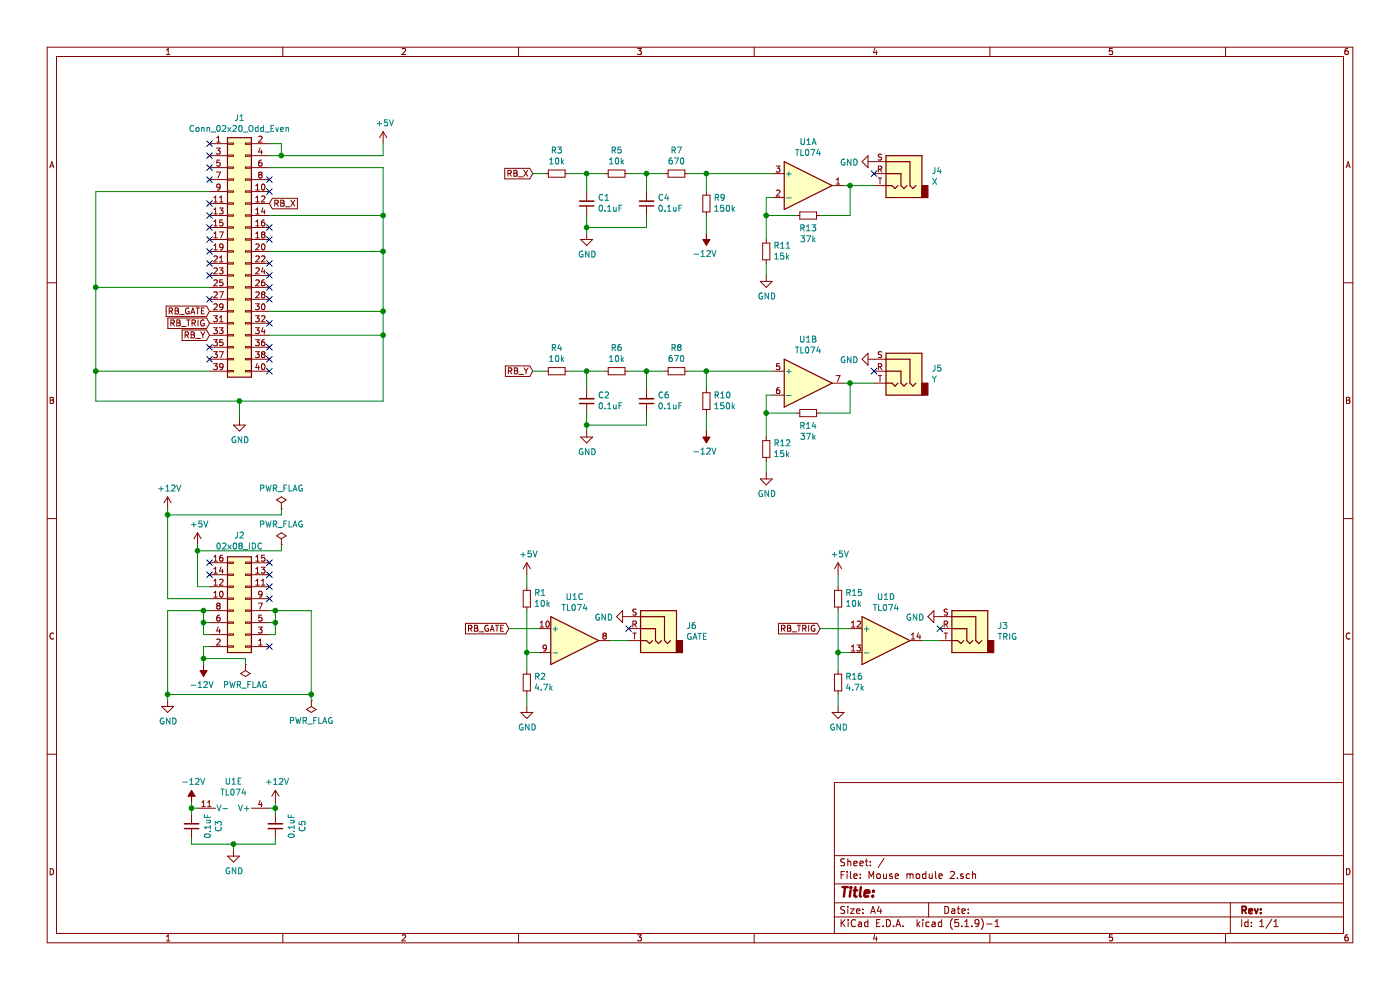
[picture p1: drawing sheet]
EESchema Schematic File Version 4
EELAYER 30 0
EELAYER END
$Descr A4 11693 8268
encoding utf-8
Sheet 1 1
Title ""
Date ""
Rev ""
Comp ""
Comment1 ""
Comment2 ""
Comment3 ""
Comment4 ""
$EndDescr
$Comp
L Device:C_Small C5
U 1 1
P 2300 6900
F 0 "C5" V 2071 6900 50  0000 C CNN
F 1 "0.1uF" V 2162 6900 50  0000 C CNN
F 2 "Capacitor_THT:C_Disc_D4.7mm_W2.5mm_P5.00mm" H 2300 6900 50  0001 C CNN
F 3 "~" H 2300 6900 50  0001 C CNN
	1    2300 6900
	-1   0    0    1   
$EndComp
$Comp
L power:GND #PWR013
U 1 1
P 1950 7100
F 0 "#PWR013" H 1950 6850 50  0001 C CNN
F 1 "GND" H 1955 6927 50  0000 C CNN
F 2 "" H 1950 7100 50  0001 C CNN
F 3 "" H 1950 7100 50  0001 C CNN
	1    1950 7100
	1    0    0    -1  
$EndComp
$Comp
L Device:C_Small C3
U 1 1
P 1600 6900
F 0 "C3" V 1371 6900 50  0000 C CNN
F 1 "0.1uF" V 1462 6900 50  0000 C CNN
F 2 "Capacitor_THT:C_Disc_D4.7mm_W2.5mm_P5.00mm" H 1600 6900 50  0001 C CNN
F 3 "~" H 1600 6900 50  0001 C CNN
	1    1600 6900
	-1   0    0    1   
$EndComp
Wire Wire Line
	1600 6800 1600 6750
Wire Wire Line
	1600 6750 1650 6750
Wire Wire Line
	1600 6700 1600 6750
Connection ~ 1600 6750
Wire Wire Line
	2300 6800 2300 6750
Wire Wire Line
	2300 6750 2250 6750
Wire Wire Line
	2300 6750 2300 6700
Connection ~ 2300 6750
Wire Wire Line
	2300 7050 2300 7000
Wire Wire Line
	1600 7000 1600 7050
$Comp
L power:-12V #PWR08
U 1 1
P 1600 6700
F 0 "#PWR08" H 1600 6800 50  0001 C CNN
F 1 "-12V" H 1615 6873 50  0000 C CNN
F 2 "" H 1600 6700 50  0001 C CNN
F 3 "" H 1600 6700 50  0001 C CNN
	1    1600 6700
	1    0    0    -1  
$EndComp
$Comp
L power:+12V #PWR014
U 1 1
P 2300 6700
F 0 "#PWR014" H 2300 6550 50  0001 C CNN
F 1 "+12V" H 2315 6873 50  0000 C CNN
F 2 "" H 2300 6700 50  0001 C CNN
F 3 "" H 2300 6700 50  0001 C CNN
	1    2300 6700
	1    0    0    -1  
$EndComp
$Comp
L Connector_Generic:Conn_02x08_Odd_Even J2
U 1 1
P 2050 5100
F 0 "J2" H 2100 4475 50  0000 C CNN
F 1 "02x08_IDC" H 2100 4566 50  0000 C CNN
F 2 "Connector_IDC:IDC-Header_2x08_P2.54mm_Vertical" H 2050 5100 50  0001 C CNN
F 3 "~" H 2050 5100 50  0001 C CNN
	1    2050 5100
	-1   0    0    1   
$EndComp
$Comp
L power:-12V #PWR010
U 1 1
P 1700 5550
F 0 "#PWR010" H 1700 5650 50  0001 C CNN
F 1 "-12V" H 1715 5723 50  0000 C CNN
F 2 "" H 1700 5550 50  0001 C CNN
F 3 "" H 1700 5550 50  0001 C CNN
	1    1700 5550
	-1   0    0    1   
$EndComp
Wire Wire Line
	1750 5400 1700 5400
Wire Wire Line
	1700 5400 1700 5500
Wire Wire Line
	2250 5100 2300 5100
Wire Wire Line
	2300 5100 2300 5200
Wire Wire Line
	2300 5300 2250 5300
Wire Wire Line
	2250 5200 2300 5200
Connection ~ 2300 5200
Wire Wire Line
	2300 5200 2300 5300
Wire Wire Line
	1750 5100 1700 5100
Wire Wire Line
	1700 5100 1700 5200
Wire Wire Line
	1700 5300 1750 5300
Wire Wire Line
	1750 5200 1700 5200
Connection ~ 1700 5200
Wire Wire Line
	1700 5200 1700 5300
Wire Wire Line
	1700 5550 1700 5500
Connection ~ 1700 5500
Wire Wire Line
	1700 5500 2050 5500
$Comp
L power:GND #PWR07
U 1 1
P 1400 5850
F 0 "#PWR07" H 1400 5600 50  0001 C CNN
F 1 "GND" H 1405 5677 50  0000 C CNN
F 2 "" H 1400 5850 50  0001 C CNN
F 3 "" H 1400 5850 50  0001 C CNN
	1    1400 5850
	1    0    0    -1  
$EndComp
$Comp
L power:+12V #PWR06
U 1 1
P 1400 4250
F 0 "#PWR06" H 1400 4100 50  0001 C CNN
F 1 "+12V" H 1415 4423 50  0000 C CNN
F 2 "" H 1400 4250 50  0001 C CNN
F 3 "" H 1400 4250 50  0001 C CNN
	1    1400 4250
	1    0    0    -1  
$EndComp
NoConn ~ 1750 4700
NoConn ~ 1750 4800
NoConn ~ 2250 4700
NoConn ~ 2250 4800
$Comp
L power:+5V #PWR09
U 1 1
P 1650 4550
F 0 "#PWR09" H 1650 4400 50  0001 C CNN
F 1 "+5V" H 1665 4723 50  0000 C CNN
F 2 "" H 1650 4550 50  0001 C CNN
F 3 "" H 1650 4550 50  0001 C CNN
	1    1650 4550
	1    0    0    -1  
$EndComp
Wire Wire Line
	2350 4600 1650 4600
Wire Wire Line
	1650 4600 1650 4900
Wire Wire Line
	1650 4900 1750 4900
Wire Wire Line
	1650 4550 1650 4600
Connection ~ 1650 4600
$Comp
L power:PWR_FLAG #FLG03
U 1 1
P 2350 4550
F 0 "#FLG03" H 2350 4625 50  0001 C CNN
F 1 "PWR_FLAG" H 2350 4723 50  0000 C CNN
F 2 "" H 2350 4550 50  0001 C CNN
F 3 "~" H 2350 4550 50  0001 C CNN
	1    2350 4550
	1    0    0    -1  
$EndComp
Wire Wire Line
	2350 4550 2350 4600
$Comp
L power:PWR_FLAG #FLG04
U 1 1
P 2350 4250
F 0 "#FLG04" H 2350 4325 50  0001 C CNN
F 1 "PWR_FLAG" H 2350 4423 50  0000 C CNN
F 2 "" H 2350 4250 50  0001 C CNN
F 3 "~" H 2350 4250 50  0001 C CNN
	1    2350 4250
	1    0    0    -1  
$EndComp
$Comp
L power:PWR_FLAG #FLG05
U 1 1
P 2600 5850
F 0 "#FLG05" H 2600 5925 50  0001 C CNN
F 1 "PWR_FLAG" H 2600 6023 50  0000 C CNN
F 2 "" H 2600 5850 50  0001 C CNN
F 3 "~" H 2600 5850 50  0001 C CNN
	1    2600 5850
	-1   0    0    1   
$EndComp
$Comp
L power:PWR_FLAG #FLG02
U 1 1
P 2050 5550
F 0 "#FLG02" H 2050 5625 50  0001 C CNN
F 1 "PWR_FLAG" H 2050 5723 50  0000 C CNN
F 2 "" H 2050 5550 50  0001 C CNN
F 3 "~" H 2050 5550 50  0001 C CNN
	1    2050 5550
	-1   0    0    1   
$EndComp
Wire Wire Line
	2050 5550 2050 5500
Wire Wire Line
	1400 5000 1400 4300
Wire Wire Line
	1400 4300 2350 4300
Wire Wire Line
	1400 5000 1750 5000
Wire Wire Line
	1400 5100 1400 5800
Wire Wire Line
	1400 5800 2600 5800
Wire Wire Line
	2600 5800 2600 5100
Wire Wire Line
	1400 4250 1400 4300
Connection ~ 1400 4300
Wire Wire Line
	2350 4250 2350 4300
Wire Wire Line
	1400 5100 1700 5100
Connection ~ 1700 5100
Wire Wire Line
	2600 5100 2300 5100
Connection ~ 2300 5100
Wire Wire Line
	2600 5850 2600 5800
Connection ~ 2600 5800
Wire Wire Line
	1400 5850 1400 5800
Connection ~ 1400 5800
NoConn ~ 2250 1500
NoConn ~ 2250 1600
NoConn ~ 2250 2200
NoConn ~ 2250 2500
NoConn ~ 2250 2700
NoConn ~ 2250 2900
NoConn ~ 2250 3000
NoConn ~ 2250 3100
NoConn ~ 1750 2900
NoConn ~ 1750 2500
NoConn ~ 1750 2200
NoConn ~ 1750 1900
NoConn ~ 1750 1800
NoConn ~ 1750 1700
NoConn ~ 1750 1500
NoConn ~ 1750 1400
NoConn ~ 1750 1300
Text GLabel 1750 2600 0    50   Input ~ 0
RB_GATE
Text GLabel 1750 2700 0    50   Input ~ 0
RB_TRIG
$Comp
L power:GND #PWR012
U 1 1
P 4900 1950
F 0 "#PWR012" H 4900 1700 50  0001 C CNN
F 1 "GND" H 4905 1777 50  0000 C CNN
F 2 "" H 4900 1950 50  0001 C CNN
F 3 "" H 4900 1950 50  0001 C CNN
	1    4900 1950
	1    0    0    -1  
$EndComp
Wire Wire Line
	3200 2800 3200 3350
Connection ~ 3200 2800
Wire Wire Line
	2250 2800 3200 2800
Wire Wire Line
	3200 2600 3200 2800
Connection ~ 3200 2600
Wire Wire Line
	2250 2600 3200 2600
Wire Wire Line
	3200 2100 3200 2600
Connection ~ 3200 2100
Wire Wire Line
	2250 2100 3200 2100
Wire Wire Line
	3200 1800 3200 2100
Wire Wire Line
	3200 1800 3200 1400
Connection ~ 3200 1800
Wire Wire Line
	2250 1800 3200 1800
Wire Wire Line
	2250 1400 3200 1400
Wire Wire Line
	2000 3350 2000 3500
Connection ~ 2000 3350
Wire Wire Line
	800  3350 2000 3350
Wire Wire Line
	3200 1200 3200 1300
Wire Wire Line
	800  1600 1750 1600
Wire Wire Line
	800  1600 800  2400
Connection ~ 800  2400
Wire Wire Line
	800  2400 1750 2400
Wire Wire Line
	800  3100 800  3350
Wire Wire Line
	800  2400 800  3100
Connection ~ 800  3100
Wire Wire Line
	800  3100 1750 3100
$Comp
L power:GND #PWR03
U 1 1
P 2000 3500
F 0 "#PWR03" H 2000 3250 50  0001 C CNN
F 1 "GND" H 2005 3327 50  0000 C CNN
F 2 "" H 2000 3500 50  0001 C CNN
F 3 "" H 2000 3500 50  0001 C CNN
	1    2000 3500
	1    0    0    -1  
$EndComp
$Comp
L power:+5V #PWR05
U 1 1
P 3200 1200
F 0 "#PWR05" H 3200 1050 50  0001 C CNN
F 1 "+5V" H 3215 1373 50  0000 C CNN
F 2 "" H 3200 1200 50  0001 C CNN
F 3 "" H 3200 1200 50  0001 C CNN
	1    3200 1200
	1    0    0    -1  
$EndComp
$Comp
L Connector_Generic:Conn_02x20_Odd_Even J1
U 1 1
P 1950 2100
F 0 "J1" H 2000 3217 50  0000 C CNN
F 1 "Conn_02x20_Odd_Even" H 2000 3126 50  0000 C CNN
F 2 "Connector_PinSocket_2.54mm:PinSocket_2x20_P2.54mm_Vertical" H 1950 2100 50  0001 C CNN
F 3 "~" H 1950 2100 50  0001 C CNN
	1    1950 2100
	1    0    0    -1  
$EndComp
Wire Wire Line
	1600 7050 1950 7050
Wire Wire Line
	1950 7100 1950 7050
Connection ~ 1950 7050
Wire Wire Line
	1950 7050 2300 7050
NoConn ~ 2250 2300
NoConn ~ 2250 2400
NoConn ~ 2250 1900
NoConn ~ 2250 2000
$Comp
L Connector:AudioJack3 J4
U 1 1
P 7500 1450
F 0 "J4" H 7220 1475 50  0000 R CNN
F 1 "X" H 7220 1384 50  0000 R CNN
F 2 "SJ1-3533:CUI_SJ1-3533" H 7500 1450 50  0001 C CNN
F 3 "~" H 7500 1450 50  0001 C CNN
	1    7500 1450
	-1   0    0    -1  
$EndComp
NoConn ~ 7300 1450
$Comp
L power:GND #PWR018
U 1 1
P 7300 1350
F 0 "#PWR018" H 7300 1100 50  0001 C CNN
F 1 "GND" V 7305 1222 50  0000 R CNN
F 2 "" H 7300 1350 50  0001 C CNN
F 3 "" H 7300 1350 50  0001 C CNN
	1    7300 1350
	0    1    1    0   
$EndComp
$Comp
L Connector:AudioJack3 J5
U 1 1
P 7500 3100
F 0 "J5" H 7220 3125 50  0000 R CNN
F 1 "Y" H 7220 3034 50  0000 R CNN
F 2 "SJ1-3533:CUI_SJ1-3533" H 7500 3100 50  0001 C CNN
F 3 "~" H 7500 3100 50  0001 C CNN
	1    7500 3100
	-1   0    0    -1  
$EndComp
NoConn ~ 7300 3100
$Comp
L power:GND #PWR019
U 1 1
P 7300 3000
F 0 "#PWR019" H 7300 2750 50  0001 C CNN
F 1 "GND" V 7305 2872 50  0000 R CNN
F 2 "" H 7300 3000 50  0001 C CNN
F 3 "" H 7300 3000 50  0001 C CNN
	1    7300 3000
	0    1    1    0   
$EndComp
$Comp
L Connector:AudioJack3 J6
U 1 1
P 5450 5250
F 0 "J6" H 5170 5275 50  0000 R CNN
F 1 "GATE" H 5170 5184 50  0000 R CNN
F 2 "SJ1-3533:CUI_SJ1-3533" H 5450 5250 50  0001 C CNN
F 3 "~" H 5450 5250 50  0001 C CNN
	1    5450 5250
	-1   0    0    -1  
$EndComp
NoConn ~ 5250 5250
$Comp
L power:GND #PWR020
U 1 1
P 5250 5150
F 0 "#PWR020" H 5250 4900 50  0001 C CNN
F 1 "GND" V 5255 5022 50  0000 R CNN
F 2 "" H 5250 5150 50  0001 C CNN
F 3 "" H 5250 5150 50  0001 C CNN
	1    5250 5150
	0    1    1    0   
$EndComp
NoConn ~ 1750 1200
NoConn ~ 2250 5000
NoConn ~ 2250 5400
NoConn ~ 2250 4900
NoConn ~ 1750 2000
Wire Wire Line
	2250 1300 2350 1300
Wire Wire Line
	2000 3350 3200 3350
Wire Wire Line
	2250 1200 2350 1200
Wire Wire Line
	2350 1200 2350 1300
Connection ~ 2350 1300
Wire Wire Line
	2350 1300 3200 1300
NoConn ~ 1750 2100
NoConn ~ 1750 2300
Text GLabel 2250 1700 2    50   Input ~ 0
RB_X
Text GLabel 1750 2800 0    50   Input ~ 0
RB_Y
Text GLabel 4450 1450 0    50   Input ~ 0
RB_X
$Comp
L Device:R_Small R3
U 1 1
P 4650 1450
F 0 "R3" V 4454 1450 50  0000 C CNN
F 1 "10k" V 4545 1450 50  0000 C CNN
F 2 "Resistor_THT:R_Axial_DIN0207_L6.3mm_D2.5mm_P10.16mm_Horizontal" H 4650 1450 50  0001 C CNN
F 3 "~" H 4650 1450 50  0001 C CNN
	1    4650 1450
	0    1    1    0   
$EndComp
$Comp
L Device:R_Small R5
U 1 1
P 5150 1450
F 0 "R5" V 4954 1450 50  0000 C CNN
F 1 "10k" V 5045 1450 50  0000 C CNN
F 2 "Resistor_THT:R_Axial_DIN0207_L6.3mm_D2.5mm_P10.16mm_Horizontal" H 5150 1450 50  0001 C CNN
F 3 "~" H 5150 1450 50  0001 C CNN
	1    5150 1450
	0    1    1    0   
$EndComp
$Comp
L Device:R_Small R7
U 1 1
P 5650 1450
F 0 "R7" V 5454 1450 50  0000 C CNN
F 1 "670" V 5545 1450 50  0000 C CNN
F 2 "Resistor_THT:R_Axial_DIN0207_L6.3mm_D2.5mm_P10.16mm_Horizontal" H 5650 1450 50  0001 C CNN
F 3 "~" H 5650 1450 50  0001 C CNN
	1    5650 1450
	0    1    1    0   
$EndComp
Wire Wire Line
	4550 1450 4450 1450
Wire Wire Line
	4750 1450 4900 1450
Wire Wire Line
	5250 1450 5400 1450
$Comp
L Device:C_Small C1
U 1 1
P 4900 1700
F 0 "C1" H 4808 1654 50  0000 R CNN
F 1 "0.1uF" H 4808 1745 50  0000 R CNN
F 2 "Capacitor_THT:C_Disc_D4.7mm_W2.5mm_P5.00mm" H 4900 1700 50  0001 C CNN
F 3 "~" H 4900 1700 50  0001 C CNN
	1    4900 1700
	-1   0    0    1   
$EndComp
Wire Wire Line
	4900 1600 4900 1450
Connection ~ 4900 1450
Wire Wire Line
	4900 1450 5050 1450
$Comp
L Device:C_Small C4
U 1 1
P 5400 1700
F 0 "C4" H 5308 1654 50  0000 R CNN
F 1 "0.1uF" H 5308 1745 50  0000 R CNN
F 2 "Capacitor_THT:C_Disc_D4.7mm_W2.5mm_P5.00mm" H 5400 1700 50  0001 C CNN
F 3 "~" H 5400 1700 50  0001 C CNN
	1    5400 1700
	-1   0    0    1   
$EndComp
Wire Wire Line
	5400 1600 5400 1450
Connection ~ 5400 1450
Wire Wire Line
	5400 1450 5550 1450
Wire Wire Line
	4900 1950 4900 1900
Wire Wire Line
	5400 1800 5400 1900
Wire Wire Line
	5400 1900 4900 1900
Connection ~ 4900 1900
Wire Wire Line
	4900 1900 4900 1800
$Comp
L Amplifier_Operational:TL074 U1
U 1 1
P 6750 1550
F 0 "U1" H 6750 1917 50  0000 C CNN
F 1 "TL074" H 6750 1826 50  0000 C CNN
F 2 "" H 6700 1650 50  0001 C CNN
F 3 "http://www.ti.com/lit/ds/symlink/tl071.pdf" H 6800 1750 50  0001 C CNN
	1    6750 1550
	1    0    0    -1  
$EndComp
$Comp
L Device:R_Small R13
U 1 1
P 6750 1800
F 0 "R13" V 6854 1800 50  0000 C CNN
F 1 "37k" V 6945 1800 50  0000 C CNN
F 2 "Resistor_THT:R_Axial_DIN0207_L6.3mm_D2.5mm_P10.16mm_Horizontal" H 6750 1800 50  0001 C CNN
F 3 "~" H 6750 1800 50  0001 C CNN
	1    6750 1800
	0    1    1    0   
$EndComp
Wire Wire Line
	6650 1800 6400 1800
Wire Wire Line
	6400 1800 6400 1650
Wire Wire Line
	6400 1650 6450 1650
Wire Wire Line
	6850 1800 7100 1800
Wire Wire Line
	7100 1800 7100 1550
Wire Wire Line
	7100 1550 7050 1550
$Comp
L Device:R_Small R11
U 1 1
P 6400 2100
F 0 "R11" H 6341 2054 50  0000 R CNN
F 1 "15k" H 6341 2145 50  0000 R CNN
F 2 "Resistor_THT:R_Axial_DIN0207_L6.3mm_D2.5mm_P10.16mm_Horizontal" H 6400 2100 50  0001 C CNN
F 3 "~" H 6400 2100 50  0001 C CNN
	1    6400 2100
	-1   0    0    1   
$EndComp
Wire Wire Line
	6400 2000 6400 1800
Connection ~ 6400 1800
$Comp
L power:GND #PWR016
U 1 1
P 6400 2300
F 0 "#PWR016" H 6400 2050 50  0001 C CNN
F 1 "GND" H 6405 2127 50  0000 C CNN
F 2 "" H 6400 2300 50  0001 C CNN
F 3 "" H 6400 2300 50  0001 C CNN
	1    6400 2300
	1    0    0    -1  
$EndComp
Wire Wire Line
	6400 2300 6400 2200
$Comp
L Device:R_Small R9
U 1 1
P 5900 1700
F 0 "R9" H 5841 1654 50  0000 R CNN
F 1 "150k" H 5841 1745 50  0000 R CNN
F 2 "Resistor_THT:R_Axial_DIN0207_L6.3mm_D2.5mm_P10.16mm_Horizontal" H 5900 1700 50  0001 C CNN
F 3 "~" H 5900 1700 50  0001 C CNN
	1    5900 1700
	-1   0    0    1   
$EndComp
Wire Wire Line
	5900 1600 5900 1450
Wire Wire Line
	5900 1450 5750 1450
$Comp
L power:-12V #PWR04
U 1 1
P 5900 1950
F 0 "#PWR04" H 5900 2050 50  0001 C CNN
F 1 "-12V" H 5915 2123 50  0000 C CNN
F 2 "" H 5900 1950 50  0001 C CNN
F 3 "" H 5900 1950 50  0001 C CNN
	1    5900 1950
	-1   0    0    1   
$EndComp
Wire Wire Line
	5900 1950 5900 1800
Wire Wire Line
	5900 1450 6450 1450
Connection ~ 5900 1450
NoConn ~ 1750 3000
$Comp
L power:+5V #PWR011
U 1 1
P 4400 4800
F 0 "#PWR011" H 4400 4650 50  0001 C CNN
F 1 "+5V" H 4415 4973 50  0000 C CNN
F 2 "" H 4400 4800 50  0001 C CNN
F 3 "" H 4400 4800 50  0001 C CNN
	1    4400 4800
	1    0    0    -1  
$EndComp
Connection ~ 7100 1550
$Comp
L Amplifier_Operational:TL074 U1
U 2 1
P 6750 3200
F 0 "U1" H 6750 3567 50  0000 C CNN
F 1 "TL074" H 6750 3476 50  0000 C CNN
F 2 "" H 6700 3300 50  0001 C CNN
F 3 "http://www.ti.com/lit/ds/symlink/tl071.pdf" H 6800 3400 50  0001 C CNN
	2    6750 3200
	1    0    0    -1  
$EndComp
$Comp
L Amplifier_Operational:TL074 U1
U 3 1
P 4800 5350
F 0 "U1" H 4800 5717 50  0000 C CNN
F 1 "TL074" H 4800 5626 50  0000 C CNN
F 2 "" H 4750 5450 50  0001 C CNN
F 3 "http://www.ti.com/lit/ds/symlink/tl071.pdf" H 4850 5550 50  0001 C CNN
	3    4800 5350
	1    0    0    -1  
$EndComp
$Comp
L Amplifier_Operational:TL074 U1
U 4 1
P 7400 5350
F 0 "U1" H 7400 5717 50  0000 C CNN
F 1 "TL074" H 7400 5626 50  0000 C CNN
F 2 "" H 7350 5450 50  0001 C CNN
F 3 "http://www.ti.com/lit/ds/symlink/tl071.pdf" H 7450 5550 50  0001 C CNN
	4    7400 5350
	1    0    0    -1  
$EndComp
$Comp
L Amplifier_Operational:TL074 U1
U 5 1
P 1950 6850
F 0 "U1" V 1625 6850 50  0000 C CNN
F 1 "TL074" V 1716 6850 50  0000 C CNN
F 2 "" H 1900 6950 50  0001 C CNN
F 3 "http://www.ti.com/lit/ds/symlink/tl071.pdf" H 2000 7050 50  0001 C CNN
	5    1950 6850
	0    1    1    0   
$EndComp
$Comp
L power:GND #PWR02
U 1 1
P 4900 3600
F 0 "#PWR02" H 4900 3350 50  0001 C CNN
F 1 "GND" H 4905 3427 50  0000 C CNN
F 2 "" H 4900 3600 50  0001 C CNN
F 3 "" H 4900 3600 50  0001 C CNN
	1    4900 3600
	1    0    0    -1  
$EndComp
$Comp
L Device:R_Small R4
U 1 1
P 4650 3100
F 0 "R4" V 4454 3100 50  0000 C CNN
F 1 "10k" V 4545 3100 50  0000 C CNN
F 2 "Resistor_THT:R_Axial_DIN0207_L6.3mm_D2.5mm_P10.16mm_Horizontal" H 4650 3100 50  0001 C CNN
F 3 "~" H 4650 3100 50  0001 C CNN
	1    4650 3100
	0    1    1    0   
$EndComp
$Comp
L Device:R_Small R6
U 1 1
P 5150 3100
F 0 "R6" V 4954 3100 50  0000 C CNN
F 1 "10k" V 5045 3100 50  0000 C CNN
F 2 "Resistor_THT:R_Axial_DIN0207_L6.3mm_D2.5mm_P10.16mm_Horizontal" H 5150 3100 50  0001 C CNN
F 3 "~" H 5150 3100 50  0001 C CNN
	1    5150 3100
	0    1    1    0   
$EndComp
$Comp
L Device:R_Small R8
U 1 1
P 5650 3100
F 0 "R8" V 5454 3100 50  0000 C CNN
F 1 "670" V 5545 3100 50  0000 C CNN
F 2 "Resistor_THT:R_Axial_DIN0207_L6.3mm_D2.5mm_P10.16mm_Horizontal" H 5650 3100 50  0001 C CNN
F 3 "~" H 5650 3100 50  0001 C CNN
	1    5650 3100
	0    1    1    0   
$EndComp
Wire Wire Line
	4550 3100 4450 3100
Wire Wire Line
	4750 3100 4900 3100
Wire Wire Line
	5250 3100 5400 3100
$Comp
L Device:C_Small C2
U 1 1
P 4900 3350
F 0 "C2" H 4808 3304 50  0000 R CNN
F 1 "0.1uF" H 4808 3395 50  0000 R CNN
F 2 "Capacitor_THT:C_Disc_D4.7mm_W2.5mm_P5.00mm" H 4900 3350 50  0001 C CNN
F 3 "~" H 4900 3350 50  0001 C CNN
	1    4900 3350
	-1   0    0    1   
$EndComp
Wire Wire Line
	4900 3250 4900 3100
Connection ~ 4900 3100
Wire Wire Line
	4900 3100 5050 3100
$Comp
L Device:C_Small C6
U 1 1
P 5400 3350
F 0 "C6" H 5308 3304 50  0000 R CNN
F 1 "0.1uF" H 5308 3395 50  0000 R CNN
F 2 "Capacitor_THT:C_Disc_D4.7mm_W2.5mm_P5.00mm" H 5400 3350 50  0001 C CNN
F 3 "~" H 5400 3350 50  0001 C CNN
	1    5400 3350
	-1   0    0    1   
$EndComp
Wire Wire Line
	5400 3250 5400 3100
Connection ~ 5400 3100
Wire Wire Line
	5400 3100 5550 3100
Wire Wire Line
	4900 3600 4900 3550
Wire Wire Line
	5400 3450 5400 3550
Wire Wire Line
	5400 3550 4900 3550
Connection ~ 4900 3550
Wire Wire Line
	4900 3550 4900 3450
$Comp
L Device:R_Small R14
U 1 1
P 6750 3450
F 0 "R14" V 6854 3450 50  0000 C CNN
F 1 "37k" V 6945 3450 50  0000 C CNN
F 2 "Resistor_THT:R_Axial_DIN0207_L6.3mm_D2.5mm_P10.16mm_Horizontal" H 6750 3450 50  0001 C CNN
F 3 "~" H 6750 3450 50  0001 C CNN
	1    6750 3450
	0    1    1    0   
$EndComp
Wire Wire Line
	6650 3450 6400 3450
Wire Wire Line
	6400 3450 6400 3300
Wire Wire Line
	6400 3300 6450 3300
Wire Wire Line
	6850 3450 7100 3450
Wire Wire Line
	7100 3450 7100 3200
Wire Wire Line
	7100 3200 7050 3200
$Comp
L Device:R_Small R12
U 1 1
P 6400 3750
F 0 "R12" H 6341 3704 50  0000 R CNN
F 1 "15k" H 6341 3795 50  0000 R CNN
F 2 "Resistor_THT:R_Axial_DIN0207_L6.3mm_D2.5mm_P10.16mm_Horizontal" H 6400 3750 50  0001 C CNN
F 3 "~" H 6400 3750 50  0001 C CNN
	1    6400 3750
	-1   0    0    1   
$EndComp
Wire Wire Line
	6400 3650 6400 3450
Connection ~ 6400 3450
$Comp
L power:GND #PWR017
U 1 1
P 6400 3950
F 0 "#PWR017" H 6400 3700 50  0001 C CNN
F 1 "GND" H 6405 3777 50  0000 C CNN
F 2 "" H 6400 3950 50  0001 C CNN
F 3 "" H 6400 3950 50  0001 C CNN
	1    6400 3950
	1    0    0    -1  
$EndComp
Wire Wire Line
	6400 3950 6400 3850
$Comp
L Device:R_Small R10
U 1 1
P 5900 3350
F 0 "R10" H 5841 3304 50  0000 R CNN
F 1 "150k" H 5841 3395 50  0000 R CNN
F 2 "Resistor_THT:R_Axial_DIN0207_L6.3mm_D2.5mm_P10.16mm_Horizontal" H 5900 3350 50  0001 C CNN
F 3 "~" H 5900 3350 50  0001 C CNN
	1    5900 3350
	-1   0    0    1   
$EndComp
Wire Wire Line
	5900 3250 5900 3100
Wire Wire Line
	5900 3100 5750 3100
$Comp
L power:-12V #PWR015
U 1 1
P 5900 3600
F 0 "#PWR015" H 5900 3700 50  0001 C CNN
F 1 "-12V" H 5915 3773 50  0000 C CNN
F 2 "" H 5900 3600 50  0001 C CNN
F 3 "" H 5900 3600 50  0001 C CNN
	1    5900 3600
	-1   0    0    1   
$EndComp
Wire Wire Line
	5900 3600 5900 3450
Wire Wire Line
	5900 3100 6450 3100
Connection ~ 5900 3100
Connection ~ 7100 3200
Text GLabel 4450 3100 0    50   Input ~ 0
RB_Y
$Comp
L Device:R_Small R1
U 1 1
P 4400 5000
F 0 "R1" H 4341 4954 50  0000 R CNN
F 1 "10k" H 4341 5045 50  0000 R CNN
F 2 "Resistor_THT:R_Axial_DIN0207_L6.3mm_D2.5mm_P10.16mm_Horizontal" H 4400 5000 50  0001 C CNN
F 3 "~" H 4400 5000 50  0001 C CNN
	1    4400 5000
	-1   0    0    1   
$EndComp
Wire Wire Line
	4400 5100 4400 5450
Wire Wire Line
	4400 5450 4500 5450
$Comp
L Device:R_Small R2
U 1 1
P 4400 5700
F 0 "R2" H 4341 5654 50  0000 R CNN
F 1 "4.7k" H 4341 5745 50  0000 R CNN
F 2 "Resistor_THT:R_Axial_DIN0207_L6.3mm_D2.5mm_P10.16mm_Horizontal" H 4400 5700 50  0001 C CNN
F 3 "~" H 4400 5700 50  0001 C CNN
	1    4400 5700
	-1   0    0    1   
$EndComp
Wire Wire Line
	4400 5600 4400 5450
Connection ~ 4400 5450
Wire Wire Line
	4400 4800 4400 4900
Wire Wire Line
	4500 5250 4250 5250
$Comp
L power:GND #PWR01
U 1 1
P 4400 5900
F 0 "#PWR01" H 4400 5650 50  0001 C CNN
F 1 "GND" H 4405 5727 50  0000 C CNN
F 2 "" H 4400 5900 50  0001 C CNN
F 3 "" H 4400 5900 50  0001 C CNN
	1    4400 5900
	1    0    0    -1  
$EndComp
Wire Wire Line
	4400 5900 4400 5800
Text GLabel 4250 5250 0    50   Input ~ 0
RB_GATE
$Comp
L power:+5V #PWR021
U 1 1
P 7000 4800
F 0 "#PWR021" H 7000 4650 50  0001 C CNN
F 1 "+5V" H 7015 4973 50  0000 C CNN
F 2 "" H 7000 4800 50  0001 C CNN
F 3 "" H 7000 4800 50  0001 C CNN
	1    7000 4800
	1    0    0    -1  
$EndComp
$Comp
L Device:R_Small R15
U 1 1
P 7000 5000
F 0 "R15" H 6941 4954 50  0000 R CNN
F 1 "10k" H 6941 5045 50  0000 R CNN
F 2 "Resistor_THT:R_Axial_DIN0207_L6.3mm_D2.5mm_P10.16mm_Horizontal" H 7000 5000 50  0001 C CNN
F 3 "~" H 7000 5000 50  0001 C CNN
	1    7000 5000
	-1   0    0    1   
$EndComp
Wire Wire Line
	7000 5100 7000 5450
Wire Wire Line
	7000 5450 7100 5450
$Comp
L Device:R_Small R16
U 1 1
P 7000 5700
F 0 "R16" H 6941 5654 50  0000 R CNN
F 1 "4.7k" H 6941 5745 50  0000 R CNN
F 2 "Resistor_THT:R_Axial_DIN0207_L6.3mm_D2.5mm_P10.16mm_Horizontal" H 7000 5700 50  0001 C CNN
F 3 "~" H 7000 5700 50  0001 C CNN
	1    7000 5700
	-1   0    0    1   
$EndComp
Wire Wire Line
	7000 5600 7000 5450
Connection ~ 7000 5450
Wire Wire Line
	7000 4800 7000 4900
Wire Wire Line
	7100 5250 6850 5250
$Comp
L power:GND #PWR022
U 1 1
P 7000 5900
F 0 "#PWR022" H 7000 5650 50  0001 C CNN
F 1 "GND" H 7005 5727 50  0000 C CNN
F 2 "" H 7000 5900 50  0001 C CNN
F 3 "" H 7000 5900 50  0001 C CNN
	1    7000 5900
	1    0    0    -1  
$EndComp
Wire Wire Line
	7000 5900 7000 5800
Text GLabel 6850 5250 0    50   Input ~ 0
RB_TRIG
Wire Wire Line
	7100 1550 7300 1550
Wire Wire Line
	7100 3200 7300 3200
Wire Wire Line
	5100 5350 5250 5350
$Comp
L Connector:AudioJack3 J3
U 1 1
P 8050 5250
F 0 "J3" H 7770 5275 50  0000 R CNN
F 1 "TRIG" H 7770 5184 50  0000 R CNN
F 2 "SJ1-3533:CUI_SJ1-3533" H 8050 5250 50  0001 C CNN
F 3 "~" H 8050 5250 50  0001 C CNN
	1    8050 5250
	-1   0    0    -1  
$EndComp
NoConn ~ 7850 5250
$Comp
L power:GND #PWR023
U 1 1
P 7850 5150
F 0 "#PWR023" H 7850 4900 50  0001 C CNN
F 1 "GND" V 7855 5022 50  0000 R CNN
F 2 "" H 7850 5150 50  0001 C CNN
F 3 "" H 7850 5150 50  0001 C CNN
	1    7850 5150
	0    1    1    0   
$EndComp
Wire Wire Line
	7700 5350 7850 5350
$EndSCHEMATC
